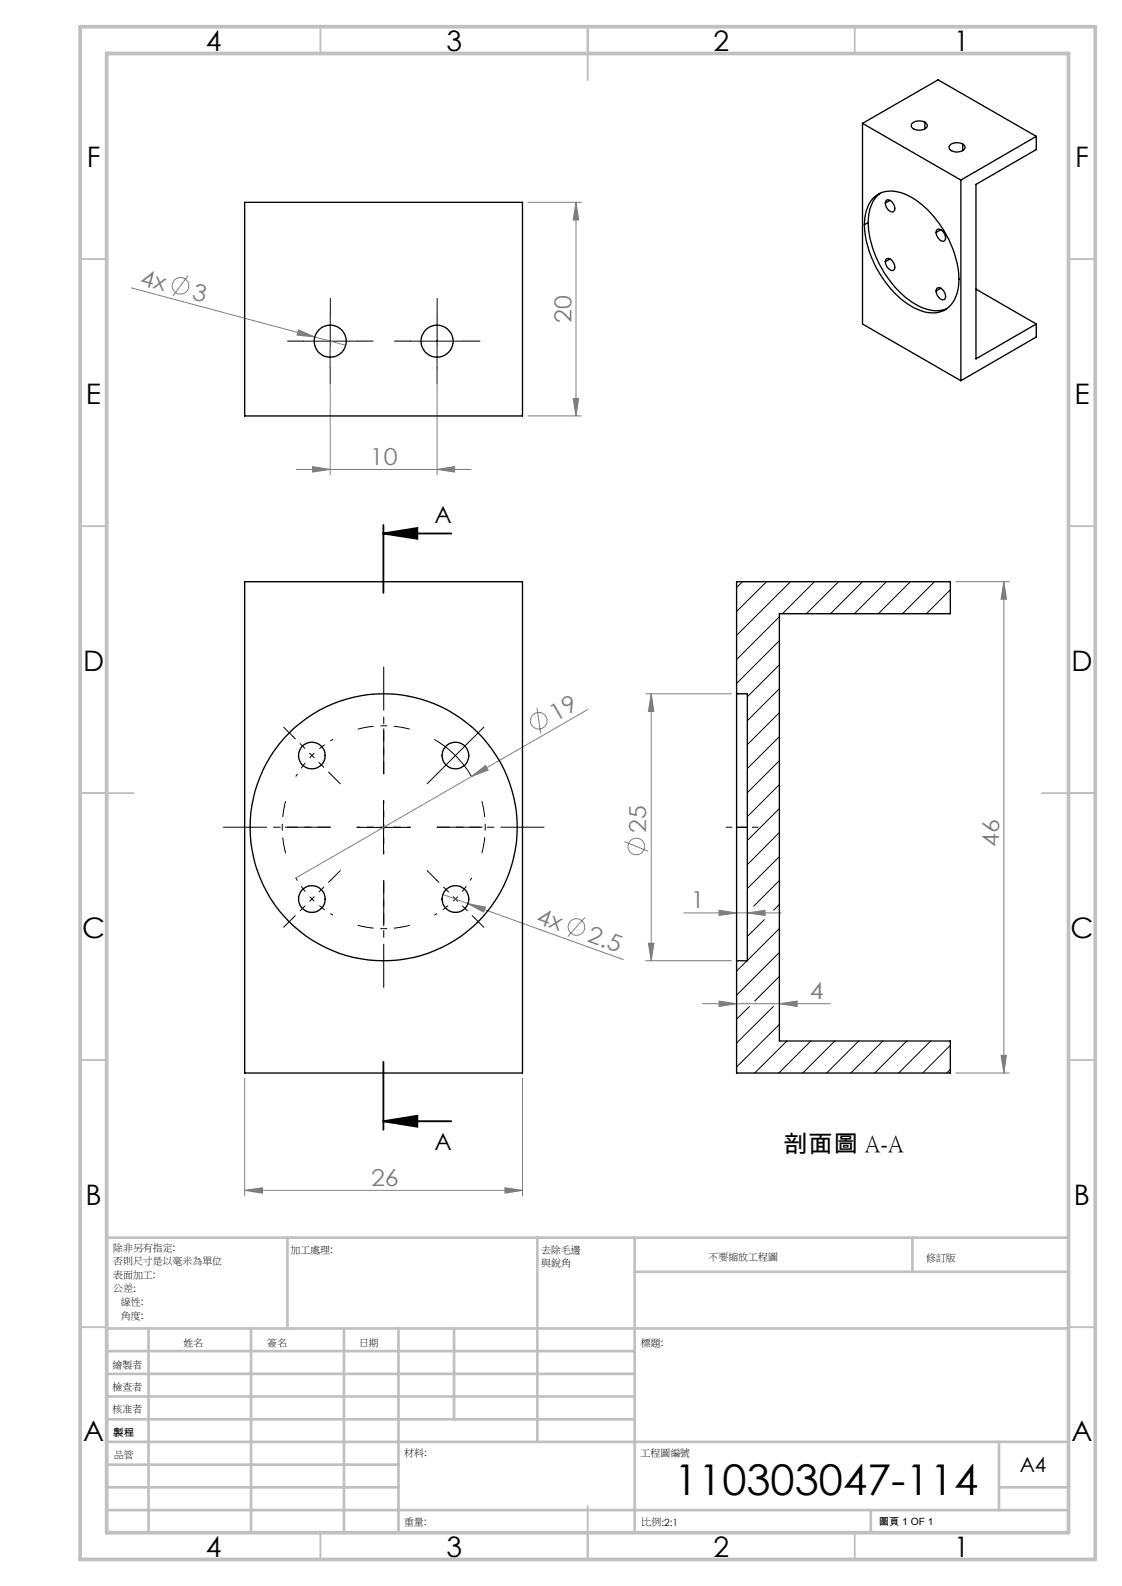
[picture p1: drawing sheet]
<svg xmlns="http://www.w3.org/2000/svg" width="210mm" height="297mm" viewBox="0 0 210 297" stroke-linecap="round" stroke-linejoin="round" font-family="sans-serif">
<g fill="none" stroke="#808080" stroke-width=".19">
<path d="M98.8 37.9h10M107.8 37.9l.5 3.3h-1zM107.8 37.9v40M24.6 53.9l34.3 9.2M35.2 51.6l-2.9 3.9M55.8 61.8l3.1 1.3-3.3-.3zM58.9 63.1l5.8 1.6M61.8 64.9v24M81.8 64.9v24M98.8 77.9h10M107.3 74.6h1l-.5 3.3zM55.5 87.9h32.7"/>
<path d="M58.5 87.4l3.3 .5-3.3 .5zM81.8 87.9l3.3-.5v1zM178.9 108.9h10M187.9 108.9l.5 3.3h-1zM187.9 108.9v92M100.5 132.6l.7 4.7M110 132.9l-21.7 12.5M120.9 129.9h16M121.9 129.9l.5 3.3h-1zM121.9 129.9v50M88.3 145.4l2.6-2.1 .5 .9zM88.3 145.4l-32.9 19"/>
<path d="M116.9 157.6l4.4 1.8M82.9 167.5l4.7 1.7M87.6 169.2l3.3 .7-.4 .9zM87.6 169.2l29.1 10.5M109.5 171.8l-3.2 3.6M120.9 179.9h16M121.4 176.6h1l-.5 3.3zM128 171h18.2M134.6 170.5l3.3 .5-3.3 .4zM139.9 171l3.3-.5v.9zM131.5 188h23.9M134.6 187.5l3.3 .5-3.3 .5z"/>
<path d="M145.9 188l3.3-.5v1zM187.4 197.6h1l-.5 3.3zM45.8 201.9v22M97.8 201.9v22M178.9 200.9h10M45.8 222.9l3.3-.5v1zM45.8 222.9h52M94.5 222.4l3.3 .5-3.3 .5z"/>
<circle cx="33.8" cy="53.5" r="1.56"/>
<circle cx="100.8" cy="135" r="1.55"/>
<circle cx="119.1" cy="158.5" r="1.55"/>
<circle cx="107.9" cy="173.6" r="1.57"/>
</g>
<path d="M58.4 141.5a19 19 0 0 0-3 3.9M58.4 141.5a19 19 0 0 1 3.9-3.1M58.4 168.3a19 19 0 0 0 3.9 3.1M58.4 168.3a19 19 0 0 1-3-3.9M85.3 168.3a19 19 0 0 0 3-3.9M85.3 168.3a19 19 0 0 1-4 3.1" fill="none" stroke="#000" stroke-width=".19" stroke-dasharray="15.2 1.3 1.3 1.3" stroke-dashoffset="14.6" stroke-linecap="butt"/>
<path d="M76.7 136.5a19 19 0 0 0-9.7 0M53.5 150a19 19 0 0 0 0 9.8M90.2 159.8a19 19 0 0 0 0-9.8M67 173.3a19 19 0 0 0 9.7 0" fill="none" stroke="#000" stroke-width=".19" stroke-dasharray="15.2 1.3 1.3 1.3" stroke-dashoffset="12.2" stroke-linecap="butt"/>
<path d="M61.8 58.9v10M81.8 58.9v10M56.8 63.9h10M76.8 63.9h10M81.3 138.5a19.1 19.1 0 0 1 7 6.9M88.8 138l-7.1 7M66.8 154.9h10M71.8 149.9v10" fill="none" stroke="#000" stroke-width=".19"/>
<path d="M71.8 99.9l6.3-1v2zM71.8 99.9h12.7M71.8 98.3v12.7M71.8 198.9v12.7M71.8 210l6.3-1.1v2.1zM71.8 210h12.7" fill="none" stroke="#000" stroke-width=".35"/>
<g fill="none" stroke="#000" stroke-width=".19" stroke-dasharray="15.2 1.3 1.3 1.3">
<path d="M61.8 58.9v-3M81.8 58.9v-3M56.8 63.9h-3M61.8 68.9v3M66.8 63.9h3M76.8 63.9h-3M81.8 68.9v3M86.8 63.9h3M54.9 137.9l-1.8-1.7M88.8 137.9l1.8-1.7M61.9 145l1.8 1.8M81.7 145l-1.7 1.8"/>
<path d="M54.9 171.9l-1.8 1.7M61.9 164.8l1.8-1.8M81.7 164.8l-1.7-1.8M88.8 171.9l1.8 1.7"/>
</g>
<path d="M61.8 154.9h-20M71.8 144.9v-20M81.8 154.9h20M71.8 164.9v20" fill="none" stroke="#000" stroke-width=".19" stroke-dasharray="15.2 1.3 1.3 1.3" stroke-dashoffset="7.1"/>
<path d="M58.4 141.5l-3.5-3.6M58.4 141.5l3.5 3.5M71.8 154.9v-5M71.8 154.9h-5M71.8 154.9v5M71.8 154.9h5M58.4 168.3l-3.5 3.6M58.4 168.3l3.5-3.5M85.3 168.3l3.5 3.6M85.3 168.3l-3.6-3.5" fill="none" stroke="#000" stroke-width=".19" stroke-dasharray="15.2 1.3 1.3 1.3" stroke-dashoffset="14.6"/>
<path d="M61.8 154.9h-8.4M71.8 144.9v-8.4M81.8 154.9h8.5M71.8 164.9v8.4" fill="none" stroke="#000" stroke-width=".19" stroke-dasharray="15.2 1.3 1.3 1.3" stroke-dashoffset="12.9"/>
<path d="M141.9 154.9h-6" fill="none" stroke="#000" stroke-width=".19" stroke-dasharray="15.2 1.3 1.3 1.3" stroke-dashoffset="14.1"/>
<g fill="none" stroke="#c0c0c0" stroke-width=".35">
<path d="M60 5v5M110 5v10M160 5v5M15 48.5h5M200 48.5h5M15 98.5h5M200 98.5h5M15 148.5h10M195 148.5h10M15 198.5h5M200 198.5h5M15 248.5h5"/>
<path d="M200 248.5h5M60 287v5M110 282v10M160 287v5"/>
</g>
<g fill="none" stroke="#c0c0c0" stroke-width=".5">
<path d="M53.8 231.8v17M100.6 231.8v38.2M118.8 231.8v55.2M118.8 238.2h81.2M170.8 231.8v6.4M200 231.8h-180v55.2M20 248.8h180M20 257.3h98.8M20 253h98.8M27.8 248.8v38.2M47 248.8v38.2M64.4 248.8v38.2"/>
<path d="M74.6 248.8v38.2M85 248.8v17M20 265.8h98.8M20 261.5h98.8M20 278.5h54.6M20 274.3h54.6M20 270h180M187 278.5h13M187 270v12.8M20 282.8h180M163 282.8v4.2"/>
</g>
<path d="M15 5h190v287h-190zM20 10h180v277h-180z" fill="none" stroke="#c0c0c0" stroke-width=".7"/>
<path d="M71.8 99.9l6.3-1v2zM71.8 210l6.3-1.1v2.1z" fill="#000"/>
<g fill="#808080">
<path d="M55.8 61.8l3.1 1.3-3.3-.3z"/>
<path d="M88.3 145.4l2.6-2.1 .5 .9z"/>
<path d="M87.6 169.2l3.3 .7-.4 .9z"/>
<path d="M94.5 222.4l3.3 .5-3.3 .5zM45.8 222.9l3.3-.5v1zM145.9 188l3.3-.5v1zM134.6 187.5l3.3 .5-3.3 .5zM139.9 171l3.3-.5v.9zM134.6 170.5l3.3 .5-3.3 .4z"/>
<path d="M58.5 87.4l3.3 .5-3.3 .5zM81.8 87.9l3.3-.5v1z"/>
<path d="M121.4 176.6h1l-.5 3.3zM121.9 129.9l.5 3.3h-1z"/>
<path d="M107.8 37.9l.5 3.3h-1zM107.3 74.6h1l-.5 3.3zM187.9 108.9l.5 3.3h-1zM187.4 197.6h1l-.5 3.3z"/>
</g>
<g fill="none" stroke="#000" stroke-width=".25">
<path d="M45.8 37.9h52v40h-52zM161.4 23.1l18.4 10.6M161.4 23.1v37.6l18.4 10.6M161.4 23.1l14.2-8.1 18.4 10.5M163.4 37.1a5.5 5.5 0 0 1 6.7-.4 19.2 19.2 0 0 1 9.4 16.1 5.7 5.7 0 0 1-3 5.4 6.7 6.7 0 0 1-6.4-1.1 19.3 19.3 0 0 1-8.3-15.6 7 7 0 0 1 1.6-4.4zM164.7 36.2a6.6 6.6 0 0 0-2.2 5.5M165.8 37.6a1 1 0 0 1 1.5 .6 .82 .82 0 0 1 .2 .9 .82 .82 0 0 1-.7 .6 1.72 1.72 0 0 1-1-2.1zM166.6 37.5l-.9 .5M170.6 23.2a1.92 1.92 0 0 1 2.9 .2 1.15 1.15 0 0 1-1.4 1 1.22 1.22 0 0 1-1.5-1.1zM173.1 22.9v1.2M177.8 27.2a1.97 1.97 0 0 1 2.8 .3 1.22 1.22 0 0 1-1.4 1 1.27 1.27 0 0 1-1.6-1zM179.8 33.7v37.6"/>
<path d="M180.2 27v1.2M194 25.5l-14.2 8.2M194 25.5v2.5l-11.3 6.5v32.7l11.3-6.5M162.5 41.7a19.7 19.7 0 0 0 8.8 15.3 6.5 6.5 0 0 0 5.9 .8M162.5 41.7l-.7 .4M165.8 48.5a1 1 0 0 1 1.5 .7 .82 .82 0 0 1 .2 .9 .82 .82 0 0 1-.7 .6 1.72 1.72 0 0 1-1-2.2zM166.6 48.5l-.9 .5M175.3 43.1a.95 .95 0 0 1 1.4 .6 .87 .87 0 0 1-.2 1.5 1.66 1.66 0 0 1-1.2-2.1zM175.4 53.9a1.44 1.44 0 0 1 1.3 2.2 1.45 1.45 0 0 1-1.5-1.6zM176.1 43l-.9 .5M176.1 54l-.9 .5M182.7 54.1l11.3 6.6"/>
<path d="M194 60.7v2.4l-14.2 8.2M45.8 108.9h52v92h-52zM137.9 129.9v25M137.9 129.9v-21h40v6h-32v80h32v6h-40v-21M137.9 129.9h2v50h-2M137.9 154.9v25M137.9 154.9h2"/>
<circle cx="61.8" cy="63.9" r="3"/>
<circle cx="81.8" cy="63.9" r="3"/>
<circle cx="58.4" cy="141.5" r="2.49"/>
<circle cx="71.8" cy="154.9" r="25"/>
<circle cx="85.2" cy="141.5" r="2.51"/>
<circle cx="58.4" cy="168.4" r="2.49"/>
<circle cx="85.2" cy="168.4" r="2.51"/>
</g>
<g fill="none" stroke="#000" stroke-width=".19">
<path d="M139 108.9l-1.1 1.1M143.5 108.9l-5.6 5.6M145.9 115.5l-8 8M145.9 120l-8 8M148 108.9l-10.1 10.1M152.4 108.9l-6 6M157 108.9l-6.1 6M161.4 108.9l-6 6M165.9 108.9l-6 6M170.4 108.9l-6 6M174.9 108.9l-6 6M177.9 110.5l-4.5 4.4"/>
<path d="M145.9 124.5l-6 6M145.9 129l-6 6M145.9 133.5l-6 5.9M145.9 137.9l-6 6M145.9 142.4l-6 6M145.9 146.9l-6 6M145.9 151.4l-6 6M145.9 155.9l-6 6M139.8 179.9l-1.9 2M143.1 172.2l-3.2 3.2M145.9 160.4l-6 6M145.9 164.9l-4.8 4.8"/>
<path d="M145.9 169.4l-1.1 1.1M145.9 173.9l-6 6M145.9 178.4l-8 8M140.3 188.5l-2.4 2.3M144.7 188.5l-6.8 6.8M145.9 182.8l-4.6 4.7M145.9 191.8l-8 8M147.3 194.9l-6 6M151.8 194.9l-6 6M156.2 194.9l-6 6M160.7 194.9l-6 6M165.2 194.9l-6 6"/>
<path d="M169.7 194.9l-6 6M174.2 194.9l-6 6M177.9 195.8l-5.2 5.1M177.9 200.2l-.7 .7"/>
</g>
<text font-size="7.9" x="126.2" y="280">110303047-114</text>
<g font-size="5.3">
<text x="38.5" y="9.6">4</text>
<text x="83.5" y="9.6">3</text>
<text x="133.6" y="9.6">2</text>
<text x="178.6" y="9.6">1</text>
<text x="16.2" y="31.3">F</text>
<text x="201.2" y="31.3">F</text>
<text x="16.1" y="75.6">E</text>
<text x="201.1" y="75.6">E</text>
<text x="15.5" y="125.6">D</text>
<text x="200.5" y="125.6">D</text>
<text x="15.4" y="175.6">C</text>
<text x="200.4" y="175.6">C</text>
<text x="16" y="225.6">B</text>
<text x="201" y="225.6">B</text>
<text x="15.5" y="269.9">A</text>
<text x="200.5" y="269.9">A</text>
<text x="38.5" y="291.6">4</text>
<text x="83.5" y="291.6">3</text>
<text x="133.6" y="291.6">2</text>
<text x="178.6" y="291.6">1</text>
</g>
<g font-size="4.4" fill="#808080">
<text x="26" y="53.3" transform="rotate(15 26 53.3)">4x</text>
<text x="35.8" y="56" transform="rotate(15 35.8 56)">3</text>
<text x="107" y="60.5" transform="rotate(-90 107 60.5)">20</text>
<text x="69.2" y="87">10</text>
<text x="104" y="135.3" transform="rotate(-30 104 135.3)">19</text>
<text x="121" y="155.9" transform="rotate(-90 121 155.9)">25</text>
<text x="187" y="158.6" transform="rotate(-90 187 158.6)">46</text>
<text x="100.2" y="172.8" transform="rotate(20 100.2 172.8)">4x</text>
<text x="129.3" y="170.1">1</text>
<text x="109.7" y="176.2" transform="rotate(20 109.7 176.2)">2.5</text>
<text x="151.6" y="187.1">4</text>
<text x="69.5" y="222">26</text>
</g>
<g font-size="4.4">
<text x="81.3" y="97.9">A</text>
<text x="81.3" y="215.4">A</text>
<text x="146.6" y="215.6">剖面圖 A-A</text>
</g>
<text font-size="3.9" x="190.9" y="275.6">A4</text>
<g font-size="1.9">
<text x="21.2" y="234.2">除非另有指定:</text>
<text x="21.2" y="236.8">否則尺寸是以毫米為單位</text>
<text x="21.2" y="239.3">表面加工:</text>
<text x="54.4" y="234.6">加工處理:</text>
<text x="101.3" y="234.6">去除毛邊</text>
<text x="101.3" y="237.1">與銳角</text>
<text x="132.6" y="236">不要縮放工程圖</text>
<text x="173.3" y="236.2">修訂版</text>
<text x="21.2" y="241.8">公差:</text>
<text x="22.6" y="244.4">線性:</text>
<text x="22.6" y="246.9">角度:</text>
<text x="50" y="252">簽名</text>
<text x="67.2" y="252">日期</text>
<text x="120" y="252">標題:</text>
<text x="21" y="256.1">繪製者</text>
<text x="34.3" y="252.1">姓名</text>
<text x="21" y="260.4">檢查者</text>
<text x="21" y="264.5">核准者</text>
<text x="21.2" y="268.8">製程</text>
<text x="21.3" y="273">品管</text>
<text x="75.6" y="272.6">材料:</text>
<text x="119.9" y="272.6">工程圖編號</text>
<text x="75.6" y="285.6">重量:</text>
<text x="120.1" y="285.7">比例:2:1</text>
<text x="164.5" y="285.7">圖頁 1 OF 1</text>
</g>
</svg>
